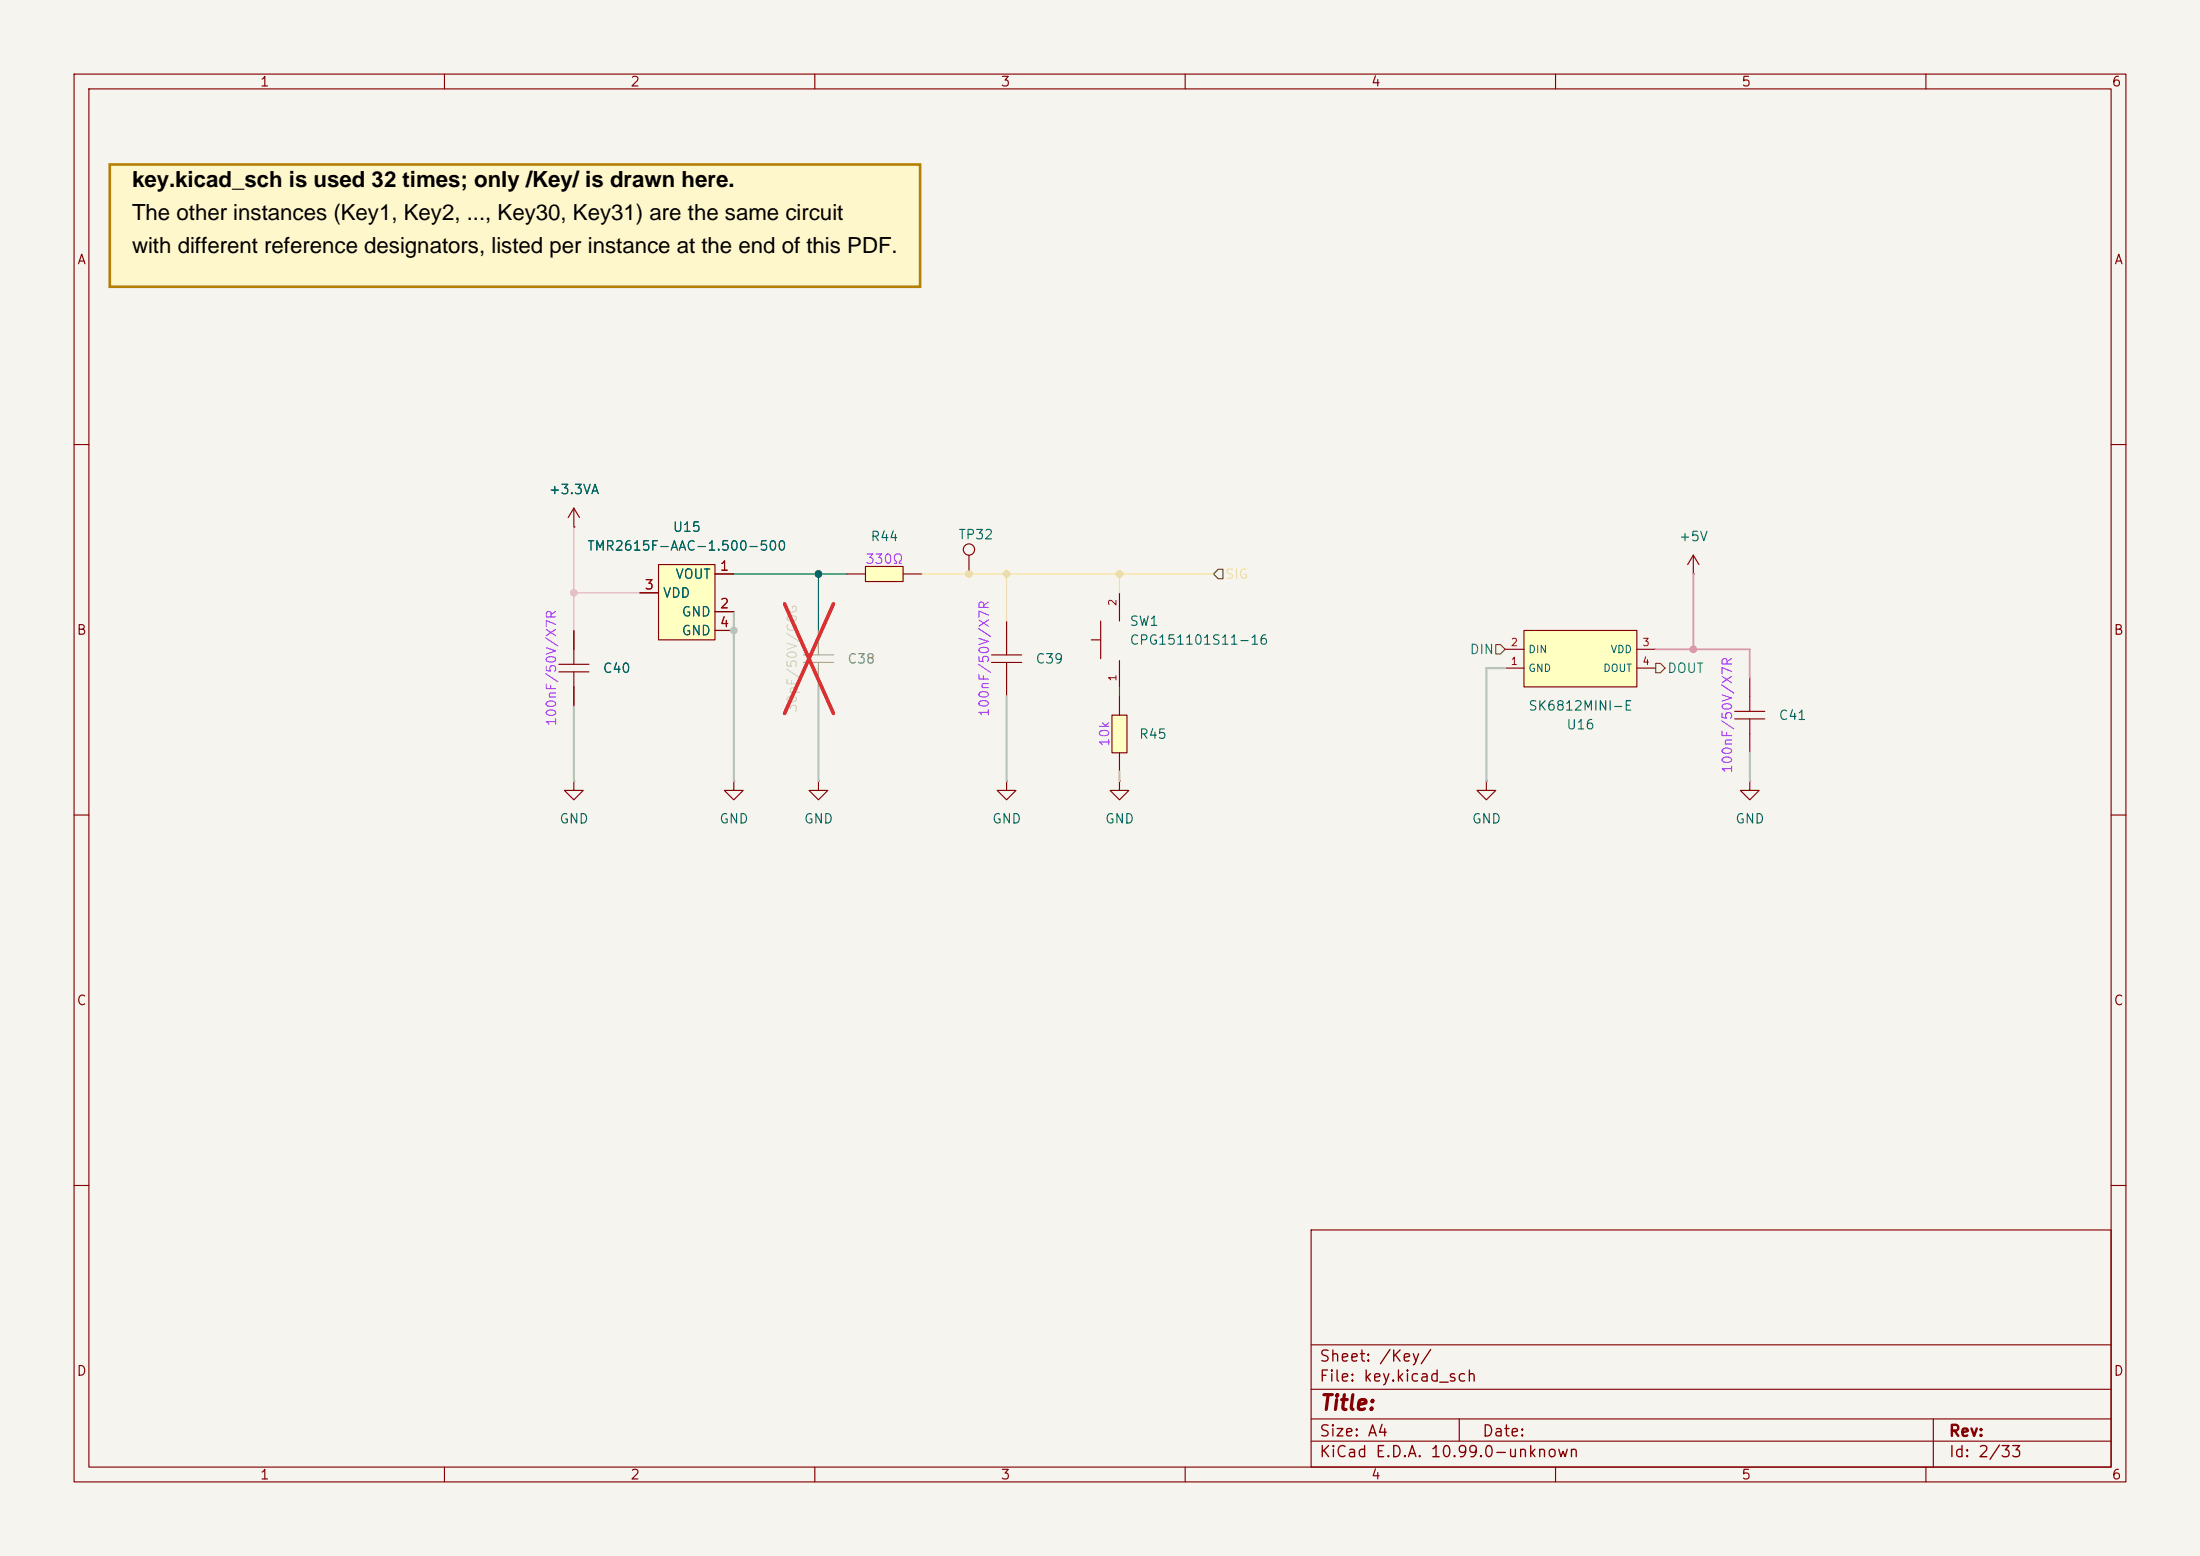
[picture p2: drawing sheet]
<svg xmlns="http://www.w3.org/2000/svg" width="297mm" height="210mm" viewBox="0 0 297 210" stroke-linecap="round" stroke-linejoin="round" font-family="sans-serif">
<path d="M0 0h297v210h-297z" fill="#f5f4ef" stroke="#f5f4ef" stroke-width=".14"/>
<g fill="none" stroke="#840000" stroke-width=".15">
<path d="M10 10h277v190h-277zM12 12h273v186h-273zM60 10v2M110 10v2M160 10v2M210 10v2M260 10v2M10 60h2M285 60h2M10 110h2M110.5 105.4v1.3h-1.3l1.3 1.3 1.3-1.3h-1.3M110.5 105.4h.1"/>
<path d="M285 110h2M10 160h2M177 166h108v32h-108zM285 160h2M60 198v2M110 198v2M160 198v2M177 194.5h108M177 191.5h108M177 187.5h108M177 181.5h108M197 191.5v3"/>
<path d="M210 198v2M260 198v2M261 191.5v6.5"/>
</g>
<path d="M108.5 89.4h4M108.5 88.4h4M110.5 85.1v3.3M110.5 89.4v3.3" fill="none" stroke="#9c9b98" stroke-width=".15"/>
<path d="M105.9 81.5l6.6 14.8M112.5 81.5l-6.6 14.8" fill="none" stroke="#e12e31" stroke-width=".46"/>
<path d="M116.8 76.5h5.1v2h-5.1z" fill="#ffffc2"/>
<path d="M114.3 77.5h2.5M116.8 76.5h5.1v2h-5.1zM121.9 77.5h2.6" fill="none" stroke="#840000" stroke-width=".15"/>
<path d="M150.1 96.5h2v5.1h-2z" fill="#ffffc2"/>
<g fill="none" stroke="#840000" stroke-width=".15">
<path d="M75.4 90.7h4.1M75.4 89.7h4.1M77.5 85.1v4.6M77.5 90.7v4.6M147.3 86.4h1.3M148.6 83.8v5.1M150.1 96.5h2v5.1h-2zM151.1 80v3.8M151.1 89.2v3.5M151.1 94v2.5M77.5 105.4v1.3h-1.3l1.3 1.3 1.2-1.3h-1.2M77.5 105.4h.1"/>
<path d="M99.1 105.4v1.3h-1.3l1.3 1.3 1.2-1.3h-1.2M99.1 105.4h.1M135.9 105.4v1.3h-1.3l1.3 1.3 1.3-1.3h-1.3M135.9 105.4h.1M151.1 105.4v1.3h-1.2l1.2 1.3 1.3-1.3h-1.3M151.1 105.4h.1M151.1 101.6v2.5"/>
</g>
<path d="M88.9 76.2h7.6v10.2h-7.6z" fill="#ffffc2"/>
<g fill="none" stroke="#840000" stroke-width=".15">
<path d="M77.5 71.1h.1M77.5 68.6l-.8 1.3M77.5 68.6l.7 1.3M77.5 68.6v2.5M88.9 76.2h7.6v10.2h-7.6zM96.5 77.5h2.6M130.8 74.9v2.6M86.4 80h2.5M96.5 82.6h2.6M96.5 85.1h2.6M133.9 89.4h4M133.9 88.4h4"/>
<path d="M135.9 83.8v4.6M135.9 89.4v4.6"/>
<circle cx="130.8" cy="74.2" r=".76"/>
</g>
<path d="M205.7 85.1h15.3v7.6h-15.3z" fill="#ffffc2"/>
<g fill="none" stroke="#840000" stroke-width=".15">
<path d="M77.5 71.1h.1M96.5 77.5h2.6M228.6 77.5h.1M228.6 74.9l-.8 1.3M228.6 74.9l.8 1.3M228.6 74.9v2.6M77.5 85.1v2.5M77.5 92.7v2.6M86.4 80h2.5M96.5 82.6h2.6M96.5 85.1h2.6M203.2 90.2h2.5"/>
<path d="M203.2 87.6h2.5M205.7 85.1h15.3v7.6h-15.3zM221 90.2h2.5M221 87.6h2.5M234.2 97h4.1M234.2 96h4.1M236.2 91.4v4.6M236.2 97v4.6M200.7 105.4v1.3h1.2l-1.2 1.3-1.3-1.3h1.3M200.7 105.4h.1M236.2 105.4v1.3h1.3l-1.3 1.3-1.3-1.3h1.3M236.2 105.4h.1"/>
</g>
<path d="M164.5 76.8h.6v1.3h-.6l-.7-.6zM201.9 87h.7l.6 .6-.6 .7h-.7zM223.5 89.5h.7l.6 .7-.6 .6h-.7z" fill="none" stroke="#725600" stroke-width=".15"/>
<path d="M228.6 77.5v10.1M223.5 87.6h12.7v3.8" fill="none" stroke="#ff9ba6" stroke-width=".25"/>
<path d="M77.5 71.1v14M77.5 80h8.9" fill="none" stroke="#ffbfc3" stroke-width=".2"/>
<path d="M77.5 95.3v10.1M99.1 82.6v22.8M110.5 92.7v12.7M135.9 94v11.4M203.2 90.2h-2.5v15.2M151.1 104.1v1.3M236.2 101.6v3.8" fill="none" stroke="#bcbcbc" stroke-width=".3"/>
<path d="M124.5 77.5h39.3M135.9 77.5v6.3M151.1 77.5v2.5" fill="none" stroke="#ffde78" stroke-width=".15"/>
<path d="M99.1 77.5h15.2M110.5 77.5v7.6M151.1 92.7v1.3" fill="none" stroke="#009600" stroke-width=".15"/>
<path d="M110.5 85.1v2.5M110.5 90.2v2.5" fill="none" stroke="#9c9b98" stroke-width=".15"/>
<path d="M105.9 81.5l6.6 14.8M112.5 81.5l-6.6 14.8" fill="none" stroke="#e12e31" stroke-width=".46"/>
<circle cx="77.5" cy="80" r=".46" fill="#ffbfc3" stroke="#ffbfc3" stroke-width=".14"/>
<circle cx="99.1" cy="85.1" r=".46" fill="#bcbcbc" stroke="#bcbcbc" stroke-width=".14"/>
<g fill="#ffde78" stroke="#ffde78" stroke-width=".14">
<circle cx="130.8" cy="77.5" r=".46"/>
<circle cx="135.9" cy="77.5" r=".46"/>
<circle cx="151.1" cy="77.5" r=".46"/>
</g>
<circle cx="228.6" cy="87.6" r=".46" fill="#ff9ba6" stroke="#ff9ba6" stroke-width=".14"/>
<circle cx="110.5" cy="77.5" r=".46" fill="#009600" stroke="#009600" stroke-width=".14"/>
<path d="M14.8 22.2h109.4v16.5h-109.4z" fill-rule="evenodd" fill="#fff7cc" stroke="#b38000" stroke-width=".35"/>
<g font-size="3">
<text x="17.8" y="25.2">key.kicad_sch is used 32 times; only /Key/ is drawn here.</text>
<text x="17.8" y="29.7">The other instances (Key1, Key2, ..., Key30, Key31) are the same circuit</text>
<text x="17.8" y="34.2">with different reference designators, listed per instance at the end of this PDF.</text>
</g>
<text font-size="2" fill="#840000" x="178" y="190.8">Title:</text>
<g font-size="1.5" fill="#840000">
<text x="178" y="184.2">Sheet: /Key/</text>
<text x="178" y="186.9">File: key.kicad_sch</text>
<text x="178" y="197.1">KiCad E.D.A. 10.99.0-unknown</text>
<text x="178" y="194.3">Size: A4</text>
<text x="200" y="194.3">Date:</text>
<text x="263" y="194.3">Rev:</text>
<text x="263" y="197.1">Id: 2/33</text>
</g>
<g font-size="1.3" fill="#840000">
<text x="35" y="12">1</text>
<text x="85" y="12">2</text>
<text x="135" y="12">3</text>
<text x="185" y="12">4</text>
<text x="235" y="12">5</text>
<text x="285" y="12">6</text>
<text x="10.3" y="36">A</text>
<text x="285.3" y="36">A</text>
<text x="10.3" y="86">B</text>
<text x="285.3" y="86">B</text>
<text x="10.3" y="136">C</text>
<text x="285.3" y="136">C</text>
<text x="10.3" y="186">D</text>
<text x="285.3" y="186">D</text>
<text x="35" y="200">1</text>
<text x="85" y="200">2</text>
<text x="135" y="200">3</text>
<text x="185" y="200">4</text>
<text x="235" y="200">5</text>
<text x="285" y="200">6</text>
</g>
<g font-size="1.3" fill="#006464">
<text x="74" y="67">+3.3VA</text>
<text x="79.2" y="74.6">TMR2615F-AAC-1.500-500</text>
<text x="90.7" y="72.1">U15</text>
<text x="117.4" y="73.4">R44</text>
<text x="129.3" y="73.1">TP32</text>
<text x="226.6" y="73.4">+5V</text>
<text x="89.4" y="81">VDD</text>
<text x="91.1" y="78.4">VOUT</text>
<text x="91.9" y="83.5">GND</text>
<text x="91.9" y="86.1">GND</text>
<text x="139.7" y="89.9">C39</text>
<text x="152.4" y="87.3">CPG151101S11-16</text>
<text x="152.4" y="84.8">SW1</text>
<text x="81.3" y="91.1">C40</text>
<text x="153.7" y="100">R45</text>
<text x="206.2" y="96.2">SK6812MINI-E</text>
<text x="211.4" y="98.8">U16</text>
<text x="240" y="97.5">C41</text>
<text x="75.4" y="111.5">GND</text>
<text x="97" y="111.5">GND</text>
<text x="108.5" y="111.5">GND</text>
<text x="133.9" y="111.5">GND</text>
<text x="149.1" y="111.5">GND</text>
<text x="198.6" y="111.5">GND</text>
<text x="234.2" y="111.5">GND</text>
</g>
<g font-size="1.3" fill="#a90000">
<text x="97.1" y="77.3">1</text>
<text x="86.9" y="79.9">3</text>
<text x="97.1" y="82.4">2</text>
<text x="97.1" y="85">4</text>
</g>
<g font-size="1.3" fill="#a33bff">
<text x="116.7" y="76.4">330Ω</text>
<text x="75.4" y="98.1" transform="rotate(-90 75.4 98.1)">100nF/50V/X7R</text>
<text x="133.8" y="96.9" transform="rotate(-90 133.8 96.9)">100nF/50V/X7R</text>
<text x="150.1" y="100.9" transform="rotate(-90 150.1 100.9)">10k</text>
<text x="234.1" y="104.5" transform="rotate(-90 234.1 104.5)">100nF/50V/X7R</text>
</g>
<text font-size="1.3" fill="#ffde78" x="165.3" y="78.4">SIG</text>
<text font-size="1.3" fill="#939391" x="114.3" y="89.9">C38</text>
<g font-size="1.3" fill="#009485">
<text x="198.3" y="88.6">DIN</text>
<text x="225" y="91.1">DOUT</text>
</g>
<text font-size="1.3" fill="#c9c9c6" x="107.9" y="96.3" transform="rotate(-90 107.9 96.3)">30pF/50V/C0G</text>
<g font-size="1" fill="#a90000">
<text x="151" y="81.9" transform="rotate(-90 151 81.9)">2</text>
<text x="203.9" y="90">1</text>
<text x="203.9" y="87.5">2</text>
<text x="221.6" y="87.5">3</text>
<text x="221.6" y="90">4</text>
<text x="151" y="92" transform="rotate(-90 151 92)">1</text>
</g>
<g font-size="1" fill="#006464">
<text x="206.2" y="88.4">DIN</text>
<text x="217.4" y="88.4">VDD</text>
<text x="206.2" y="90.9">GND</text>
<text x="216.4" y="90.9">DOUT</text>
</g>
</svg>
